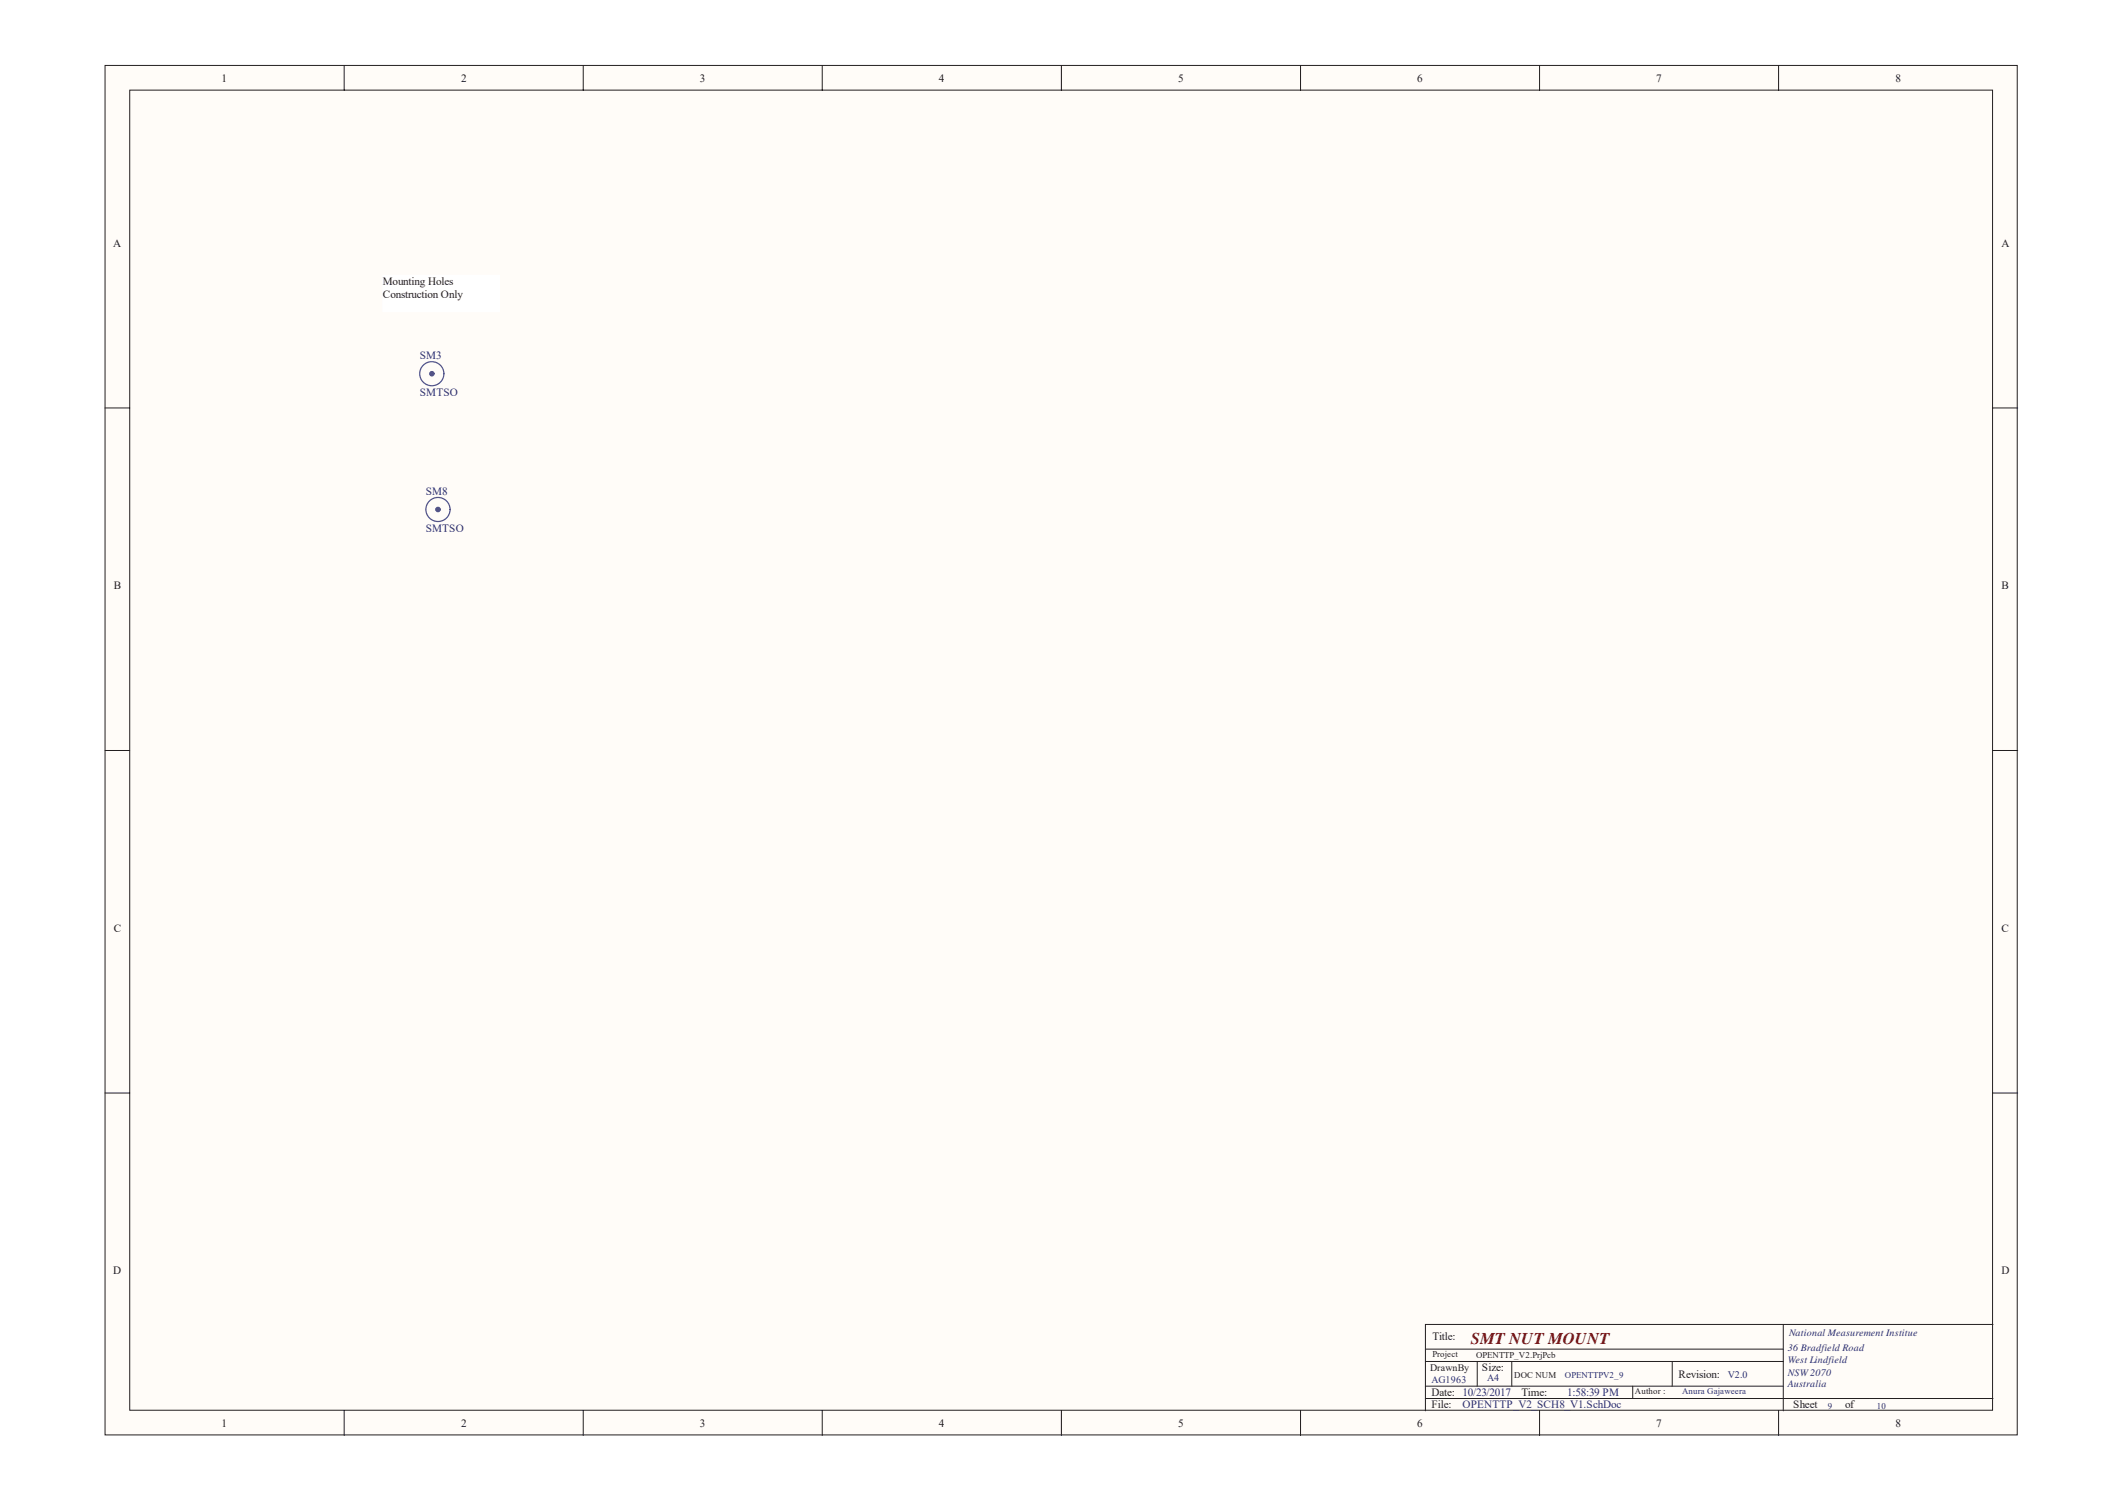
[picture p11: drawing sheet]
<svg xmlns="http://www.w3.org/2000/svg" width="297mm" height="210mm" viewBox="0 0 297 210" stroke-linecap="round" stroke-linejoin="round" font-family="sans-serif">
<path d="M14.7 9.1h267.3v191.4h-267.3z" fill="#fffcf8"/>
<path d="M14.7 9.1h267.3v191.4h-267.3z" fill="none" stroke="#231f20" stroke-width=".14"/>
<path d="M18.1 12.6h260.4v184.4h-260.4z" fill="#fffcf8"/>
<g fill="none" stroke="#231f20" stroke-width=".14">
<path d="M18.1 12.6h260.4v184.4h-260.4zM48.1 9.1v3.5M81.5 9.1v3.5M114.9 9.1v3.5M148.4 9.1v3.5M181.8 9.1v3.5M215.2 9.1v3.5M248.6 9.1v3.5M14.7 57h3.4M278.6 57h3.4M14.7 104.8h3.4M278.6 104.8h3.4"/>
<path d="M14.7 152.7h3.4M278.6 152.7h3.4M48.1 197.1v3.5M81.5 197.1v3.5M114.9 197.1v3.5M148.4 197.1v3.5M181.8 197.1v3.5M199.2 188.5h50.1M199.2 193.7h50.1M199.2 195.4h79.4M199.2 190.2h50.1M206.5 190.2v3.5"/>
<path d="M211.3 190.2v3.5M215.2 197.1v3.5M228.2 193.7v1.7M233.7 190.2v3.5M248.6 197.1v3.5M249.3 185v12.1M278.6 185h-79.4v12.1"/>
</g>
<circle cx="60.4" cy="52.2" r=".3" fill="#3953a4"/>
<g fill="none" stroke="#3953a4" stroke-width=".17">
<circle cx="60.4" cy="52.2" r="1.69"/>
<circle cx="60.4" cy="52.2" r=".3"/>
</g>
<circle cx="61.2" cy="71.2" r=".31" fill="#3953a4"/>
<g fill="none" stroke="#3953a4" stroke-width=".17">
<circle cx="61.2" cy="71.2" r=".31"/>
<circle cx="61.2" cy="71.2" r="1.69"/>
</g>
<path d="M53.5 38.5h16.3v5h-16.3z" fill="#fff"/>
<path d="M53.5 38.5h16.3v5h-16.3z" fill="none" stroke="#fff" stroke-width=".14"/>
<text font-size="2.3" fill="#7f1416" x="205.6" y="187.8">SMT NUT MOUNT</text>
<g font-size="1.6" fill="#231f20">
<text x="31" y="11.4">1</text>
<text x="64.4" y="11.4">2</text>
<text x="97.8" y="11.4">3</text>
<text x="131.2" y="11.4">4</text>
<text x="164.7" y="11.4">5</text>
<text x="198.1" y="11.4">6</text>
<text x="231.5" y="11.4">7</text>
<text x="265" y="11.4">8</text>
<text x="15.8" y="34.4">A</text>
<text x="279.8" y="34.4">A</text>
<text x="53.5" y="39.9">Mounting Holes</text>
<text x="53.5" y="41.6">Construction Only</text>
<text x="15.9" y="82.3">B</text>
<text x="279.8" y="82.3">B</text>
<text x="15.9" y="130.2">C</text>
<text x="279.8" y="130.2">C</text>
<text x="15.8" y="178">D</text>
<text x="279.8" y="178">D</text>
<text x="200.2" y="187.2">Title:</text>
<text x="207.2" y="191.6">Size:</text>
<text x="200.1" y="195">Date: 10/23/2017</text>
<text x="200.1" y="196.8">File:</text>
<text x="212.7" y="195">Time:</text>
<text x="234.6" y="192.5">Revision:</text>
<text x="250.7" y="196.8">Sheet</text>
<text x="257.9" y="196.8">of</text>
<text x="31" y="199.3">1</text>
<text x="64.4" y="199.3">2</text>
<text x="97.8" y="199.3">3</text>
<text x="131.2" y="199.3">4</text>
<text x="164.7" y="199.3">5</text>
<text x="198.1" y="199.3">6</text>
<text x="231.5" y="199.3">7</text>
<text x="265" y="199.3">8</text>
</g>
<g font-size="1.6" fill="#282973">
<text x="58.7" y="50.2">SM3</text>
<text x="58.7" y="55.3">SMTSO</text>
<text x="59.5" y="69.1">SM8</text>
<text x="59.5" y="74.3">SMTSO</text>
<text x="204.4" y="196.8">OPENTTP_V2_SCH8_V1.SchDoc</text>
<text x="219.1" y="195">1:58:39 PM</text>
</g>
<text font-size="1.4" fill="#231f20" x="199.9" y="191.6">DrawnBy</text>
<g font-size="1.4" fill="#282973">
<text x="249.9" y="188.7">36 Bradfield Road</text>
<text x="249.9" y="190.4">West Lindfield</text>
<text x="250.1" y="186.7">National Measurement Institue</text>
<text x="200.1" y="193.2">AG1963</text>
<text x="207.9" y="193">A4</text>
<text x="241.5" y="192.5">V2.0</text>
<text x="249.9" y="192.2">NSW2070</text>
<text x="249.9" y="193.7">Australia</text>
</g>
<g font-size="1.2" fill="#231f20">
<text x="200.2" y="189.6">Project</text>
<text x="206.3" y="189.8">OPENTTP_V2.PrjPcb</text>
<text x="211.7" y="192.5">DOC NUM</text>
<text x="228.5" y="194.8">Author :</text>
</g>
<g font-size="1.2" fill="#282973">
<text x="218.8" y="192.5">OPENTTPV2_9</text>
<text x="235.1" y="194.8">Anura Gajaweera</text>
<text x="255.5" y="196.9">9</text>
<text x="262.3" y="196.9">10</text>
</g>
</svg>
